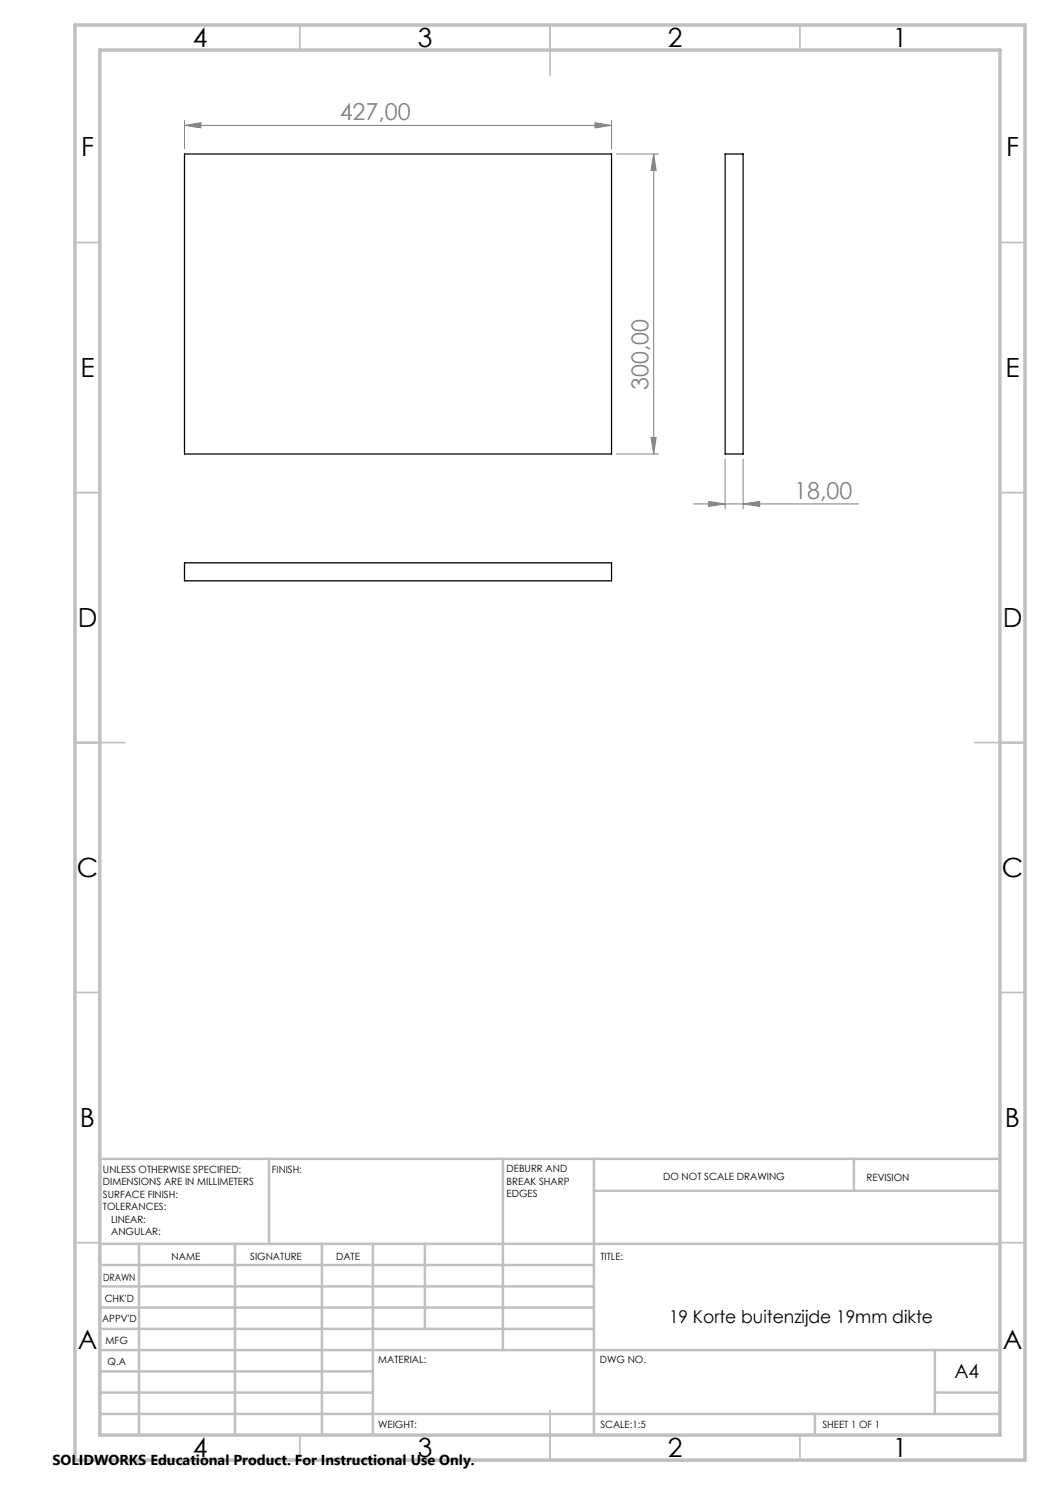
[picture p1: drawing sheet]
<svg xmlns="http://www.w3.org/2000/svg" width="210mm" height="297mm" viewBox="0 0 210 297" stroke-linecap="round" stroke-linejoin="round" font-family="sans-serif">
<g fill="none" stroke="#808080" stroke-width=".2">
<path d="M36.9 25.1l3.3-.6v1.1zM36.9 24.1v5.7M36.9 25.1h85.4M119 24.5l3.3 .6-3.3 .5zM122.3 24.1v5.7M123.3 30.8h8.4M130.7 30.8v60M130.7 30.8l.5 3.3h-1zM123.3 90.8h8.4M130.2 87.5h1l-.5 3.3zM145 91.8v10M148.6 91.8v10"/>
<path d="M138.7 100.8h33M141.7 100.3l3.3 .5-3.3 .5zM148.6 100.8l3.3-.5v1z"/>
</g>
<g fill="none" stroke="#c0c0c0" stroke-width=".35">
<path d="M60 5v5M110 5v10M160 5v5M15 48.5h5M200 48.5h5M15 98.5h5M200 98.5h5M15 148.5h10M195 148.5h10M15 198.5h5M200 198.5h5M15 248.5h5"/>
<path d="M200 248.5h5M60 287v5M110 282v10M160 287v5"/>
</g>
<g fill="none" stroke="#c0c0c0" stroke-width=".5">
<path d="M53.8 231.8v17M100.6 231.8v38.2M118.8 231.8v55.2M118.8 238.2h81.2M170.8 231.8v6.4M200 231.8h-180v55.2M20 248.8h180M20 257.3h98.8M20 253h98.8M27.8 248.8v38.2M47 248.8v38.2M64.4 248.8v38.2"/>
<path d="M74.6 248.8v38.2M85 248.8v17M20 265.8h98.8M20 261.5h98.8M20 278.5h54.6M20 274.3h54.6M20 270h180M187 278.5h13M187 270v12.8M20 282.8h180M163 282.8v4.2"/>
</g>
<path d="M15 5h190v287h-190zM20 10h180v277h-180z" fill="none" stroke="#c0c0c0" stroke-width=".7"/>
<g fill="#808080">
<path d="M119 24.5l3.3 .6-3.3 .5zM36.9 25.1l3.3-.6v1.1z"/>
<path d="M141.7 100.3l3.3 .5-3.3 .5zM148.6 100.8l3.3-.5v1z"/>
<path d="M130.2 87.5h1l-.5 3.3zM130.7 30.8l.5 3.3h-1z"/>
</g>
<path d="M36.9 30.8h85.4v60h-85.4zM145 30.8h3.6v60h-3.6zM36.9 112.6h85.4v3.6h-85.4z" fill="none" stroke="#000" stroke-width=".25"/>
<g font-size="5.3">
<text x="38.5" y="9.5">4</text>
<text x="83.5" y="9.5">3</text>
<text x="133.6" y="9.5">2</text>
<text x="178.6" y="9.5">1</text>
<text x="16.2" y="31.3">F</text>
<text x="201.2" y="31.3">F</text>
<text x="16.1" y="75.5">E</text>
<text x="201.1" y="75.5">E</text>
<text x="15.5" y="125.5">D</text>
<text x="200.5" y="125.5">D</text>
<text x="15.4" y="175.5">C</text>
<text x="200.4" y="175.5">C</text>
<text x="16" y="225.5">B</text>
<text x="201" y="225.5">B</text>
<text x="15.5" y="269.8">A</text>
<text x="200.5" y="269.8">A</text>
<text x="38.5" y="291.5">4</text>
<text x="83.5" y="291.5">3</text>
<text x="133.6" y="291.5">2</text>
<text x="178.6" y="291.5">1</text>
</g>
<g font-size="4.7" fill="#808080">
<text x="67.9" y="24">427,00</text>
<text x="129.7" y="78" transform="rotate(-90 129.7 78)">300,00</text>
<text x="158.8" y="99.8">18,00</text>
</g>
<text font-size="3.9" x="190.9" y="275.5">A4</text>
<text font-size="3.5" x="133.8" y="264.6">19 Korte buitenzijde 19mm dikte</text>
<text font-size="2.9" x="10.5" y="292.9">SOLIDWORKS Educational Product. For Instructional Use Only.</text>
<g font-size="2">
<text x="20.6" y="234.6">UNLESS OTHERWISE SPECIFIED:</text>
<text x="20.6" y="237.1">DIMENSIONS ARE IN MILLIMETERS</text>
<text x="20.6" y="239.6">SURFACE FINISH:</text>
<text x="54.4" y="234.6">FINISH:</text>
<text x="101.3" y="234.5">DEBURR AND</text>
<text x="101.3" y="237">BREAK SHARP</text>
<text x="101.3" y="239.5">EDGES</text>
<text x="132.6" y="236">DO NOT SCALE DRAWING</text>
<text x="173.3" y="236.2">REVISION</text>
<text x="20.6" y="242.1">TOLERANCES:</text>
<text x="22.2" y="244.6">LINEAR:</text>
<text x="22.2" y="247.1">ANGULAR:</text>
<text x="34.3" y="252">NAME</text>
<text x="50" y="251.9">SIGNATURE</text>
<text x="67.2" y="251.9">DATE</text>
<text x="120.1" y="251.9">TITLE:</text>
<text x="20.6" y="256.1">DRAWN</text>
<text x="20.9" y="260.3">CHK'D</text>
<text x="20.4" y="264.4">APPV'D</text>
<text x="21.1" y="268.8">MFG</text>
<text x="21.5" y="273">Q.A</text>
<text x="75.6" y="272.5">MATERIAL:</text>
<text x="120" y="272.5">DWG NO.</text>
<text x="75.6" y="285.5">WEIGHT:</text>
<text x="120.1" y="285.6">SCALE:1:5</text>
<text x="164.5" y="285.6">SHEET 1 OF 1</text>
</g>
</svg>
